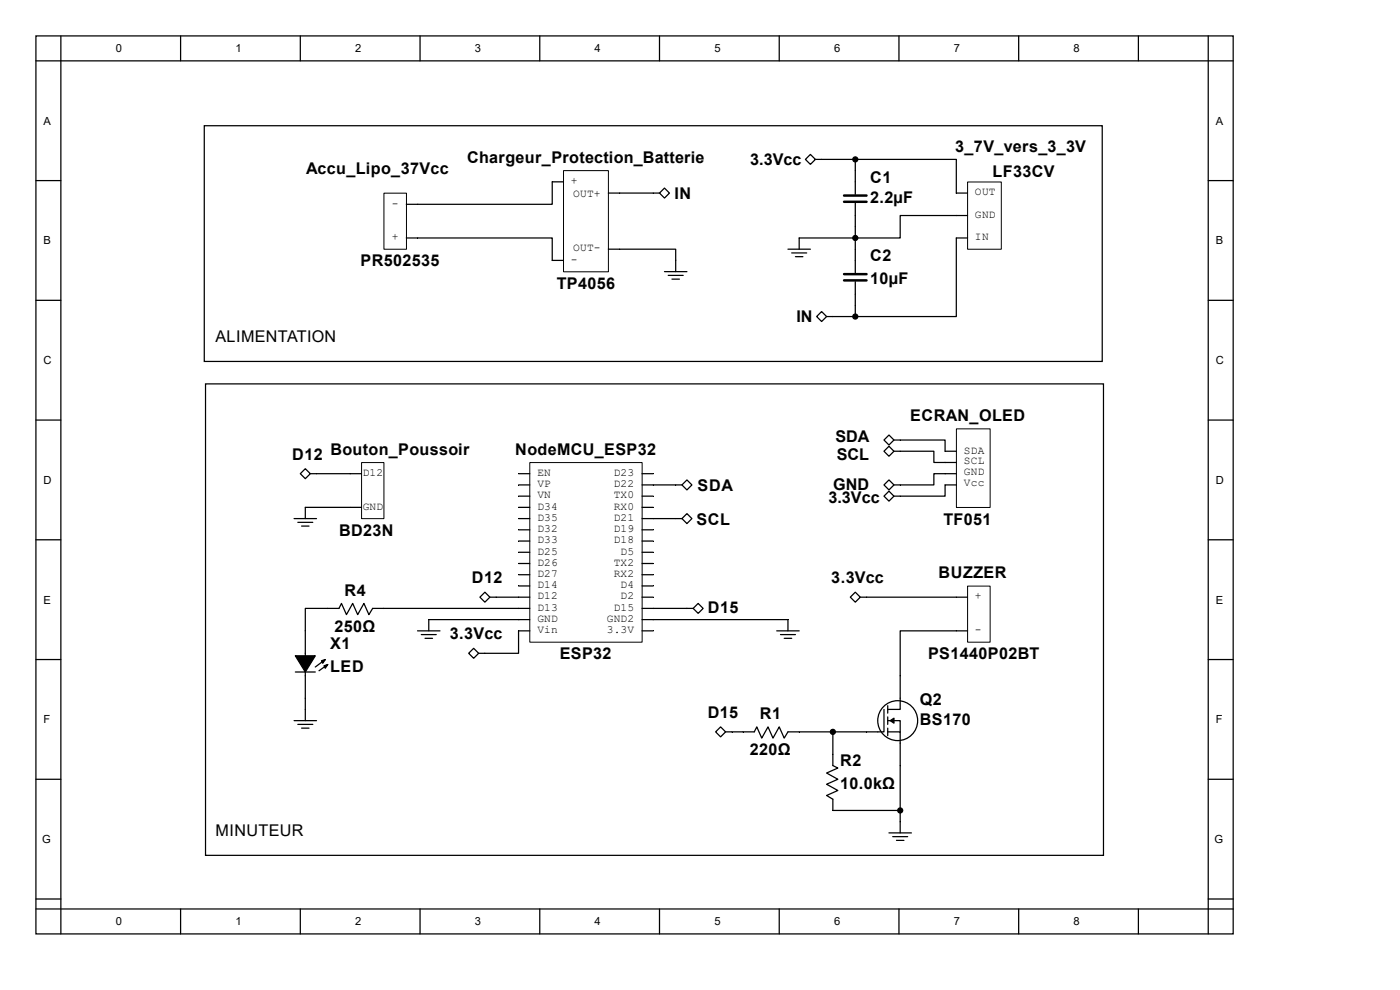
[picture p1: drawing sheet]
<svg xmlns="http://www.w3.org/2000/svg" width="297mm" height="210mm" viewBox="0 0 297 210" stroke-linecap="round" stroke-linejoin="round" font-family="sans-serif">
<g fill="none" stroke="#000" stroke-width=".26">
<path d="M7.6 7.6h254v190.5h-254zM7.6 12.9h254M12.9 7.6v190.5M38.3 7.6v5.3M63.7 7.6v5.3M89.1 7.6v5.3M114.5 7.6v5.3M139.9 7.6v5.3M165.3 7.6v5.3M190.7 7.6v5.3M216.1 7.6v5.3M241.5 7.6v5.3"/>
<path d="M256.3 7.6v190.5M7.6 38.3h5.3M43.3 26.7h190.5v50h-190.5zM119.5 38.6h-2.3v4.7h-31M171.9 32.8l1.1 1-1.1 1.1-1-1.1zM173 33.8h8.5M181.5 33.8h21.4v7.2h2.4M181.5 33.8v7.4M256.3 38.3h5.3M86.2 50.5h31v4.7h2.3M129.1 52.9h14.3v4.7M129.1 41h10.8"/>
<path d="M139.9 41l1.1-1.1 1 1.1-1 1zM141 57.6h4.7M141.8 58.4h3.1M142.6 59.2h1.5M167.2 52.9h4.7M168 53.7h3.1M168.8 54.5h1.5M181.5 43.1v14.8M181.5 59.7v7.5M205.3 45.7h-14.3v4.8h-21.5v2.4M205.3 50.5h-2.4v16.7h-21.4M7.6 63.7h5.3"/>
<path d="M174.3 66.1l1.1 1.1-1.1 1-1.1-1zM175.4 67.2h6.1M256.3 63.7h5.3M7.6 89.1h5.3M43.6 81.4h190.5v100.1h-190.5zM64.8 99.4l1 1.1-1 1-1.1-1zM188.6 92.3l1.1 1-1.1 1.1-1.1-1.1zM188.6 94.7l1.1 1-1.1 1.1-1.1-1.1zM189.7 95.7h8.4v2.4h4.8M189.7 93.3h10.8v2.4h2.4M256.3 89.1h5.3M7.6 114.5h5.3"/>
<path d="M62.4 110h4.8M63.2 110.8h3.2M64 111.6h1.6M65.8 100.5h10.9M76.7 107.6h-11.9v2.4M110 100.5h2.4M110 102.9h2.4M110 105.3h2.4M110 107.6h2.4M110 110h2.4M110 112.4h2.4M110 114.8h2.4"/>
<path d="M110 117.2h2.4M110 119.5h2.4M136.2 100.5h2.4M136.2 102.9h8.5M136.2 105.3h2.4M136.2 107.6h2.4M136.2 110h8.5M136.2 112.4h2.4M136.2 114.8h2.4M136.2 117.2h2.4M136.2 119.5h2.4M144.7 110l1-1 1.1 1-1.1 1.1z"/>
<path d="M144.7 102.9l1-1.1 1.1 1.1-1.1 1zM188.6 104.2l1.1 1.1-1.1 1-1.1-1zM188.6 101.8l1.1 1.1-1.1 1-1.1-1zM202.9 102.9h-2.4v2.4h-10.8M202.9 100.5h-4.8v2.4h-8.4M256.3 114.5h5.3M7.6 139.9h5.3M69 139.9l-2.1 1.6M88.6 133.8h4.7M89.4 134.6h3.2M90.2 135.4h1.6M100.5 137.5l1 1.1-1 1-1.1-1z"/>
<path d="M102.9 125.6l1 1.1-1 1-1.1-1zM103.9 126.7h8.5M110 121.9h2.4M110 124.3h2.4M112.4 129.1h-33.3l-.8 1.3-1.1-2.4-1.3 2.4-1.1-2.4-1.3 2.4-1.1-2.4-.5 1.1h-7.1v23.8M112.4 133.8h-2.4v4.8h-8.5M112.4 131.4h-21.4v2.4M136.2 121.9h2.4M136.2 124.3h2.4M136.2 126.7h2.4M136.2 129.1h10.9M136.2 131.4h31v2.4"/>
<path d="M136.2 133.8h2.4M147.1 129.1l1-1.1 1.1 1.1-1.1 1zM164.8 133.8h4.7M165.6 134.6h3.2M166.4 135.4h1.6M181.5 125.6l1 1.1-1 1-1.1-1zM182.5 126.7h22.8M205.3 133.8h-14.3v16.7h-2.7M256.3 139.9h5.3M62.4 152.9h4.8M62.7 142.6h4.2M63.2 153.7h3.2"/>
<path d="M64 154.5h1.6M69.5 141l-1.8 1.3M152.9 154.2l1 1.1-1 1-1.1-1zM176.7 155.3v7.1l1 .5-2.3 1.1 2.3 1.3-2.3 1.1 2.3 1.3-2.3 1.1 1.3 .7v2.4h14.3M187.5 150.5v4.8h-20.3l-.8 1.3-1.1-2.4-1.3 2.4-1.1-2.4-1.3 2.4-1.1-2.4-.5 1.1h-6.1M188.3 155.3h2.7v21.4M188.3 152.9h2.7v2.4M188.3 149.7v1.6M188.3 152.1v1.6M188.3 154.5v1.6M7.6 165.3h5.3M188.6 176.7h4.8"/>
<path d="M189.4 177.5h3.2M190.2 178.3h1.6M256.3 165.3h5.3M7.6 190.7h5.3M7.6 192.8h254M38.3 192.8v5.3M63.7 192.8v5.3M89.1 192.8v5.3M114.5 192.8v5.3M139.9 192.8v5.3M165.3 192.8v5.3M190.7 192.8v5.3"/>
<path d="M216.1 192.8v5.3M241.5 192.8v5.3M256.3 190.7h5.3"/>
<circle cx="190.4" cy="152.9" r="4.2"/>
</g>
<path d="M119.5 36.2h9.6v21.5h-9.6zM205.3 38.6h7.1v14.3h-7.1zM81.4 41h4.8v11.9h-4.8zM76.7 98.1h4.7v11.9h-4.7zM112.4 98.1h23.8v38.1h-23.8zM202.9 91h7.2v16.7h-7.2zM205.3 124.3h4.8v11.9h-4.8z" fill="none" stroke="#000" stroke-width=".21"/>
<g fill="#000" stroke="#000" stroke-width=".26">
<path d="M62.7 139.1h4.2l-2.1 3.5zM68.2 140.2l.8-.3-.5 .8zM68.7 141.2l.8-.2-.5 .8zM188.9 152.9l.8-.6v1.1z"/>
<circle cx="181.5" cy="33.8" r=".53"/>
<circle cx="181.5" cy="50.5" r=".53"/>
<circle cx="181.5" cy="67.2" r=".53"/>
<circle cx="176.7" cy="155.3" r=".53"/>
<circle cx="191" cy="171.9" r=".53"/>
</g>
<path d="M179.1 41.5h4.7M179.1 42.8h4.7M179.1 58.2h4.7M179.1 59.5h4.7" fill="none" stroke="#000" stroke-width=".53"/>
<g font-size="3.4">
<text x="99.1" y="34.5">Chargeur_Protection_Batterie</text>
<text x="159.2" y="35.1">3.3Vcc</text>
<text x="202.6" y="32.2">3_7V_vers_3_3V</text>
<text x="65" y="37">Accu_Lipo_37Vcc</text>
<text x="184.6" y="38.8">C1</text>
<text x="210.6" y="37.5">LF33CV</text>
<text x="143.1" y="42.2">IN</text>
<text x="184.6" y="43">2.2µF</text>
<text x="76.5" y="56.5">PR502535</text>
<text x="184.6" y="55.5">C2</text>
<text x="118.1" y="61.3">TP4056</text>
<text x="184.6" y="60.2">10µF</text>
<text x="169" y="68.4">IN</text>
<text x="45.7" y="72.6">ALIMENTATION</text>
<text x="193.1" y="89.3">ECRAN_OLED</text>
<text x="177.2" y="93.8">SDA</text>
<text x="62" y="97.5">D12</text>
<text x="70.1" y="96.5">Bouton_Poussoir</text>
<text x="109.3" y="96.5">NodeMCU_ESP32</text>
<text x="177.5" y="97.5">SCL</text>
<text x="148" y="104.1">SDA</text>
<text x="175.8" y="106.8">3.3Vcc</text>
<text x="176.7" y="103.9">GND</text>
<text x="71.9" y="113.7">BD23N</text>
<text x="147.7" y="111.3">SCL</text>
<text x="200.2" y="111.3">TF051</text>
<text x="100.1" y="123.7">D12</text>
<text x="176.4" y="123.7">3.3Vcc</text>
<text x="199.1" y="122.7">BUZZER</text>
<text x="73.1" y="126.4">R4</text>
<text x="150.2" y="130.1">D15</text>
<text x="70.1" y="137.8">X1</text>
<text x="71" y="134">250Ω</text>
<text x="95.4" y="135.6">3.3Vcc</text>
<text x="70.1" y="142.5">LED</text>
<text x="118.7" y="139.9">ESP32</text>
<text x="196.9" y="139.9">PS1440P02BT</text>
<text x="195.2" y="149.6">Q2</text>
<text x="150.2" y="152.3">D15</text>
<text x="161.2" y="152.6">R1</text>
<text x="195.2" y="153.9">BS170</text>
<text x="159" y="160.2">220Ω</text>
<text x="178.2" y="162.6">R2</text>
<text x="178.2" y="167.4">10.0kΩ</text>
<text x="45.7" y="177.4">MINUTEUR</text>
</g>
<g font-size="2.4">
<text x="24.6" y="11.1">0</text>
<text x="50" y="11.1">1</text>
<text x="75.4" y="11.1">2</text>
<text x="100.8" y="11.1">3</text>
<text x="126.2" y="11.1">4</text>
<text x="151.6" y="11.1">5</text>
<text x="177" y="11.1">6</text>
<text x="202.4" y="11.1">7</text>
<text x="227.8" y="11.1">8</text>
<text x="9.2" y="26.5">A</text>
<text x="257.9" y="26.5">A</text>
<text x="121.1" y="39.1">+</text>
<text x="121.6" y="41.7">OUT+</text>
<text x="206.8" y="41.4">OUT</text>
<text x="83.1" y="43.8">-</text>
<text x="206.8" y="46.2">GND</text>
<text x="9.2" y="51.9">B</text>
<text x="83.1" y="51">+</text>
<text x="121.6" y="53.3">OUT-</text>
<text x="206.8" y="51">IN</text>
<text x="257.9" y="51.9">B</text>
<text x="121.1" y="55.8">-</text>
<text x="9.2" y="77.3">C</text>
<text x="257.9" y="77.3">C</text>
<text x="77" y="101">D12</text>
<text x="114" y="101">EN</text>
<text x="130.2" y="101">D23</text>
<text x="204.5" y="100.7">GND</text>
<text x="204.5" y="98.3">SCL</text>
<text x="204.5" y="96.2">SDA</text>
<text x="9.2" y="102.7">D</text>
<text x="114" y="103.4">VP</text>
<text x="114" y="105.7">VN</text>
<text x="130.2" y="105.7">TX0</text>
<text x="130.2" y="103.4">D22</text>
<text x="204.5" y="103.1">Vcc</text>
<text x="257.9" y="102.7">D</text>
<text x="77" y="108.1">GND</text>
<text x="114" y="108.1">D34</text>
<text x="114" y="110.5">D35</text>
<text x="114" y="112.9">D32</text>
<text x="130.2" y="112.9">D19</text>
<text x="130.2" y="110.5">D21</text>
<text x="130.2" y="108.1">RX0</text>
<text x="114" y="115.3">D33</text>
<text x="114" y="117.6">D25</text>
<text x="130.2" y="115.3">D18</text>
<text x="131.7" y="117.6">D5</text>
<text x="114" y="120">D26</text>
<text x="114" y="122.4">D27</text>
<text x="114" y="124.8">D14</text>
<text x="130.2" y="122.4">RX2</text>
<text x="130.2" y="120">TX2</text>
<text x="131.7" y="124.8">D4</text>
<text x="9.2" y="128.1">E</text>
<text x="114" y="127.2">D12</text>
<text x="114" y="129.5">D13</text>
<text x="114" y="132">GND</text>
<text x="128.7" y="132">GND2</text>
<text x="130.2" y="129.5">D15</text>
<text x="131.7" y="127.2">D2</text>
<text x="206.8" y="127.2">+</text>
<text x="257.9" y="128.1">E</text>
<text x="114" y="134.3">Vin</text>
<text x="128.7" y="134.3">3.3V</text>
<text x="206.8" y="134.3">-</text>
<text x="9.2" y="153.5">F</text>
<text x="257.9" y="153.5">F</text>
<text x="8.9" y="178.9">G</text>
<text x="257.6" y="178.9">G</text>
<text x="24.6" y="196.3">0</text>
<text x="50" y="196.3">1</text>
<text x="75.4" y="196.3">2</text>
<text x="100.8" y="196.3">3</text>
<text x="126.2" y="196.3">4</text>
<text x="151.6" y="196.3">5</text>
<text x="177" y="196.3">6</text>
<text x="202.4" y="196.3">7</text>
<text x="227.8" y="196.3">8</text>
</g>
</svg>
